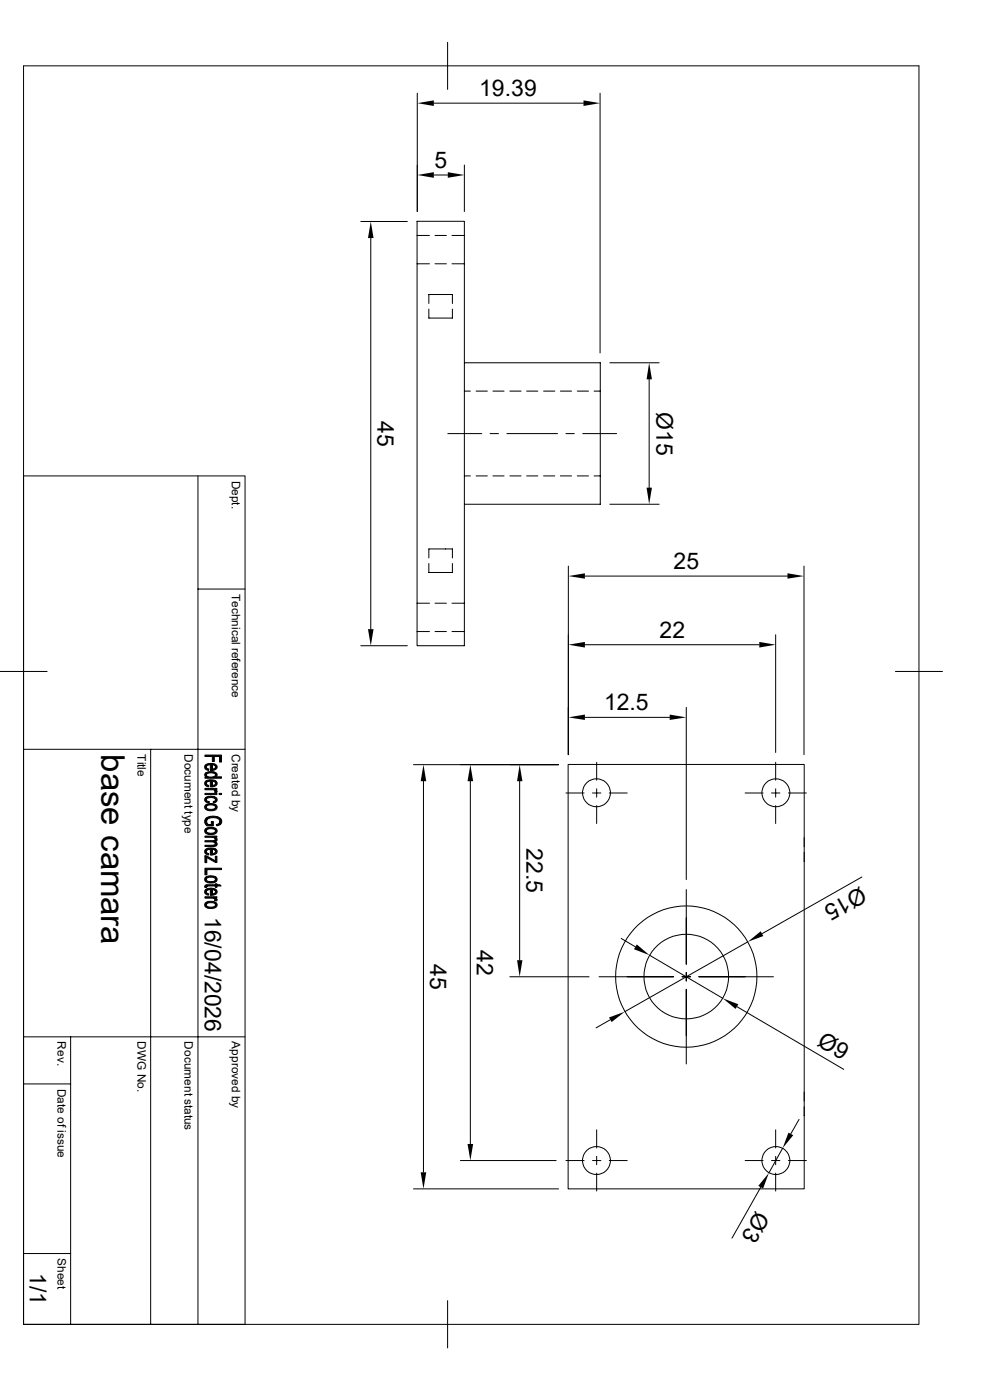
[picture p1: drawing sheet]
<svg xmlns="http://www.w3.org/2000/svg" width="210mm" height="297mm" viewBox="0 0 210 297" stroke-linecap="round" stroke-linejoin="round" font-family="sans-serif">
<g fill="none" stroke="#000" stroke-width=".21">
<path d="M5 14h189.9v267h-189.9zM88.5 19.8v25.1M95 9v10M127.3 19.8v55.1M92 21.9h31.8M92 37.1h3M98.5 35v9.9M76.5 47h9.9M78.7 50.5v83M88.5 46.9h10v90.1h-10zM88.5 56h2.6M88.5 50h2.6"/>
<path d="M92.3 56h2.4M92.3 50h2.4M95.9 56h2.6M95.9 50h2.6M91 65.6v1.9h5v-1.9M91 64.4v-1.9h5v1.9M98.5 77h28.8v30h-28.8M129.4 77h10.4M95 92h7.2M98.5 83h1.3M101 83h2.4M104 92h1.7"/>
<path d="M104.6 83h2.3M107.5 92h10.8M108.2 83h2.3M111.7 83h2.4M115.3 83h2.4M118.9 83h2.3M120.1 92h1.7M122.5 83h2.3M123.6 92h7.2M126 83h1.3M137.7 80.5v23M5 101h47v180h-47"/>
<path d="M42 101v180M91 119.5v2h5v-2M91 118.4v-1.9h5v1.9M98.5 101h1.3M101 101h2.4M104.6 101h2.3M108.2 101h2.3M111.7 101h2.4M115.3 101h2.4M118.9 101h2.3M122.5 101h2.3M126 101h1.3"/>
<path d="M129.4 107h10.4M42 125h10M76.5 137h9.9M88.5 134h2.6M88.5 128h2.6M92.3 134h2.4M92.3 128h2.4M95.9 134h2.6M95.9 128h2.6M120.6 120.1v40M124.1 122.2h42.9M124.1 136.8h37"/>
<path d="M164.5 134.7v24.9M170.6 120.1v40M0 142.5h10M5 159h47M32 159v122M124.1 152.2h18M145.6 150.1v36.5M189.9 142.5h10M87.7 162.2h30.8M89.8 165.7v83M99.8 165.7v77M110.2 165.7v38"/>
<path d="M120.1 168.2h3.8M120.5 162.2h50.1v90h-50.1zM125.7 168.2h1.8M126.6 161.7v3.8M126.6 167.3v1.8M126.6 170.9v3.8M129.2 168.2h3.9M158.1 168.2h3.8M163.7 168.2h1.7M164.5 161.7v3.8M164.5 167.3v1.8M164.5 170.9v3.8"/>
<path d="M167.3 168.2h3.8M170.6 177.7v1.9M131.8 199.1l3 1.8M145.6 188.7v15.9M158.6 199.8l-26.1 14.8M170.6 180.8v1.9M182.8 186.1l-21.1 12M5 220h47M15 220v61M108.2 207.2h16.8M127.1 207.2h15.8M129.5 216.3l-3.1 1.8"/>
<path d="M137.8 202.6l15.5 9.2M144.7 207.2h1.8M145.6 206.3v1.8M145.6 209.9v15.8M148.3 207.2h15.8M156.3 213.6l22.7 13.3M5 230h10M126.6 239.7v3.8M164.5 239.7v3.8M169.5 237.5l-1.7 3M170.6 231.7v1.9M170.6 234.8v1.9"/>
<path d="M87.7 252.2h30.8M97.7 246.2h20.3M120.1 246.2h3.8M125.7 246.2h1.8M126.6 245.3v1.8M126.6 248.9v3.8M129.2 246.2h3.9M158.1 246.2h3.8M161.4 251.9l-6.1 10.8M163.7 246.2h1.7M164.5 245.3v1.8M164.5 248.9v3.8"/>
<path d="M166 243.6l-2.9 5.2M167.3 246.2h3.8M5 265.9h10M95 275.9v10.1"/>
<circle cx="126.5" cy="168.2" r="2.97"/>
<circle cx="164.6" cy="168.2" r="2.97"/>
<circle cx="145.6" cy="207.2" r="15"/>
<circle cx="145.6" cy="207.2" r="9"/>
<circle cx="126.5" cy="246.2" r="2.97"/>
<circle cx="164.6" cy="246.2" r="2.97"/>
</g>
<g fill="#000" stroke="#000" stroke-width=".21">
<path d="M43.5 164.1l.3-.2v.9l-.3-.2z" fill-rule="evenodd"/>
<path d="M43.5 162.4l.3-.2v.7l.5 .3-.1 .2a.74 .74 0 0 1-.7-1z" fill-rule="evenodd"/>
<path d="M43.6 165.8l.2-.1v.7l.5 .2-.1 .3a.73 .73 0 0 1-.7-.3 .73 .73 0 0 1 .1-.8z" fill-rule="evenodd"/>
<path d="M43.6 169.3l.2-.2v.7l.6 .3v.2a.72 .72 0 0 1-.8-.2 .72 .72 0 0 1 0-.8z" fill-rule="evenodd"/>
<path d="M43.8 173.5v.8l.4 .6h.6v-.6h.5v.9l-1.4-.1a1.04 1.04 0 0 1-.1-1.6z" fill-rule="evenodd"/>
<path d="M45.6 177.6l.1 .5z" fill-rule="evenodd"/>
<path d="M43.8 162.2l.5-.2h1.1l.3 .2v.5l-.2-.4h-.5v1.1h-.4v-1.2l-.6 .2-.2 .3z" fill-rule="evenodd"/>
<path d="M43.8 165.7l.6-.3 .9 .1 .4 .2v.5l-.2-.4-.5-.1v1.2h-.4v-1.2l-.6 .2-.2 .3z" fill-rule="evenodd"/>
<path d="M45.2 170.1l.4-.2 .1-.2v.5l-.4 .1z" fill-rule="evenodd"/>
<path d="M43.8 170.7l.6-.2h.9l.4 .2v.5a1.29 1.29 0 0 0-1.9-.1v.1z" fill-rule="evenodd"/>
<path d="M43.8 175.7l.8-.2 .8 .1 .3 .1v.6a1.24 1.24 0 0 0-1.9 0z" fill-rule="evenodd"/>
<path d="M43.5 178.4h1.8l.3-.2 .1 .8-.2-.3-2-.1z" fill-rule="evenodd"/>
<path d="M43.5 168.3h2.5v.3h-2.5z" fill-rule="evenodd"/>
<path d="M43.5 167.3h2.5v.2h-.4v.4l-.4-.3h-1.7z" fill-rule="evenodd"/>
<path d="M43.5 177.4h2.5v.2h-.4v.3l-.3-.2-1.8-.1z" fill-rule="evenodd"/>
<path d="M45 162.3v.9h.2l.5-.4v-.6a.68 .68 0 0 1 .3 .8 .68 .68 0 0 1-.8 .4h-.2z" fill-rule="evenodd"/>
<path d="M43.8 163.9l.9-.2a.93 .93 0 0 1 1.3 .8l-.3 .3v-.4a1.29 1.29 0 0 0-1.9 0z" fill-rule="evenodd"/>
<path d="M45 165.7v.9h.2l.5-.3v-.6a.7 .7 0 0 1 .3 .8 .7 .7 0 0 1-.8 .4h-.2z" fill-rule="evenodd"/>
<path d="M45.6 167.5l.5 .3-.2 .3h-.4z" fill-rule="evenodd"/>
<path d="M43.8 169.1l.4-.1h.8a.77 .77 0 0 1 .9 .2 .77 .77 0 0 1 0 .9l-.2 .1v-.5a1.3 1.3 0 0 0-1.7-.4l-.2 .4z" fill-rule="evenodd"/>
<path d="M43.5 170.9l.3-.2v.5a1.26 1.26 0 0 0 1.7 .4l.2-.3v-.6a.7 .7 0 0 1 .3 .9 .7 .7 0 0 1-.8 .4h-.4a1.04 1.04 0 0 1-1.4-.8z" fill-rule="evenodd"/>
<path d="M43.5 175.9l.3-.2v.6a1.26 1.26 0 0 0 1.7 .3l.2-.3v-.6a.74 .74 0 0 1 .3 1 .74 .74 0 0 1-.9 .3 1.29 1.29 0 0 1-1.7-.7z" fill-rule="evenodd"/>
<path d="M45.7 177.7a.45 .45 0 0 1 .4 .5 .45 .45 0 0 1-.5 .4z" fill-rule="evenodd"/>
<path d="M43.5 179.3h1.9l.3-.2v-.5a.52 .52 0 0 1 .3 .7 .52 .52 0 0 1-.7 .3h-1.8z" fill-rule="evenodd"/>
<path d="M45.9 174.9l.5-.2 .3-.4v.7l-.7 .2z" fill-rule="evenodd"/>
<path d="M46.5 168.3h.5v.3h-.5z" fill-rule="evenodd"/>
<path d="M43.5 160.2h3.5v1.5h-.4v-1.2h-1.1v1h-.5v-1h-1.5z" fill-rule="evenodd"/>
<path d="M43.8 164.5a1.33 1.33 0 0 0 1.9-.1v.4h1.3v.3h-3.5v-.3h.3z" fill-rule="evenodd"/>
<path d="M43.8 173.5l1.2-.4 1 .1 .5 .2a.86 .86 0 0 1 .2 1.6v-.7a1.3 1.3 0 0 0-1.8-.8 .97 .97 0 0 0-1.1 .8z" fill-rule="evenodd"/>
<path d="M43.5 181.6l.3 .3 .1 1.1h-.4z" fill-rule="evenodd"/>
<path d="M43.5 187.9l.4-.2v.6h-.4z" fill-rule="evenodd"/>
<path d="M43.5 180.3l.3-.2v.7l.5 .3-.1 .3a.76 .76 0 0 1-.7-1.1z" fill-rule="evenodd"/>
<path d="M43.5 188.9l.3-.3v.8l.5 .3-.1 .2a.75 .75 0 0 1-.7-1z" fill-rule="evenodd"/>
<path d="M43.5 181.6h.3l1.9 1v.4l-1.9-1.1z" fill-rule="evenodd"/>
<path d="M43.8 180.1l.9-.2 .7 .1 .3 .1v.5l-.2-.3-.5-.1v1.2h-.4v-1.2l-.6 .1-.2 .4z" fill-rule="evenodd"/>
<path d="M43.8 186l.7-.2 1.1 .1 .1 .1v.6a1.24 1.24 0 0 0-1.9 0z" fill-rule="evenodd"/>
<path d="M43.8 188.6l.7-.2 .9 .1 .3 .1v.6l-.2-.4-.5-.1v1.2h-.4v-1.2l-.6 .1-.2 .4z" fill-rule="evenodd"/>
<path d="M43.8 191.4l.5-.2 1.2 .1 .2 .1v.6a1.27 1.27 0 0 0-1.8-.3l-.1 .3z" fill-rule="evenodd"/>
<path d="M45.7 181.7h.3v1.3h-.3z" fill-rule="evenodd"/>
<path d="M43.5 190.2h2.5v.3h-.4v.3l-.5-.3h-1.6z" fill-rule="evenodd"/>
<path d="M45 180.2l.1 .9 .5-.1 .1-.2v-.7a.71 .71 0 0 1 .3 .9 .71 .71 0 0 1-.9 .4h-.1z" fill-rule="evenodd"/>
<path d="M43.6 186.1l.2-.1v.6a1.26 1.26 0 0 0 1.7 .3l.2-.3v-.6a.74 .74 0 0 1 .3 .9 .74 .74 0 0 1-.9 .4h-.2a1.07 1.07 0 0 1-1.5-.9z" fill-rule="evenodd"/>
<path d="M45 188.7v1l.7-.3v-.8a.7 .7 0 0 1 .3 .9 .7 .7 0 0 1-.8 .4h-.2z" fill-rule="evenodd"/>
<path d="M45.6 190.5l.5 .3-.2 .3h-.4z" fill-rule="evenodd"/>
<path d="M43.5 191.6l.3-.2v.6a1.25 1.25 0 0 0 1.9 0v-.6a.72 .72 0 0 1 .3 .9 .72 .72 0 0 1-.9 .4h-.3a1.04 1.04 0 0 1-1.4-.8z" fill-rule="evenodd"/>
<path d="M43.9 187.7h1.8v-.2h.3v.2h.7l.2 .3h-.9v.3h-.3v-.3h-1.5l-.3 .1z" fill-rule="evenodd"/>
<path d="M43.5 184.2h3.5v.3h-3.1v1.1h-.4z" fill-rule="evenodd"/>
</g>
<g fill="#000">
<path d="M88.5 21.9l3.5-.6v1.2zM88.5 37.1l3.5-.6v1.2zM95 36.5l3.5 .6-3.5 .6zM123.8 21.3l3.5 .6-3.5 .6zM78.7 47l.5 3.5h-1.1zM137.7 77l.6 3.5h-1.1zM137.2 103.5h1.1l-.6 3.5zM78.1 133.5h1.1l-.5 3.5zM120.6 122.2l3.5-.6v1.2zM120.6 136.8l3.5-.6v1.2zM161.1 136.2l3.4 .6-3.4 .6zM167 121.6l3.6 .6-3.6 .6z"/>
<path d="M120.6 152.2l3.5-.6v1.1zM142.1 151.6l3.5 .6-3.5 .5zM89.8 162.2l.6 3.5h-1.2zM99.8 162.2l.6 3.5h-1.2zM110.2 162.2l.6 3.5h-1.1zM158.6 199.8l2.8-2.2 .5 1zM109.7 203.7h1.1l-.6 3.5zM129.2 215.9l3.3-1.3-2.7 2.2zM135.1 200.4l2.7 2.2-3.3-1.2zM153.3 211.8l3.3 1.3-.6 .9zM89.2 248.7h1.2l-.6 3.5zM99.2 242.7h1.2l-.6 3.5z"/>
<path d="M163.1 248.8l-1.2 3.3-1-.5zM167.3 240.3l1 .5-2.3 2.8z"/>
</g>
<text font-size="7" x="21.5" y="160" transform="rotate(90 21.5 160)">base camara</text>
<g font-size="4.9">
<text x="101.6" y="20.4">19.39</text>
<text x="92.2" y="35.7">5</text>
<text x="80.1" y="89.3" transform="rotate(90 80.1 89.3)">45</text>
<text x="139.3" y="87.4" transform="rotate(90 139.3 87.4)">Ø15</text>
<text x="142.9" y="120.7">25</text>
<text x="139.9" y="135.4">22</text>
<text x="128.1" y="150.7">12.5</text>
<text x="111.7" y="180" transform="rotate(90 111.7 180)">22.5</text>
<text x="182.5" y="188" transform="rotate(150 182.5 188)">Ø15</text>
<text x="43.5" y="194.5" transform="rotate(90 43.5 194.5)">16/04/2026</text>
<text x="101.2" y="201.6" transform="rotate(90 101.2 201.6)">42</text>
<text x="91.3" y="204.6" transform="rotate(90 91.3 204.6)">45</text>
<text x="173.1" y="221.7" transform="rotate(30 173.1 221.7)">Ø9</text>
<text x="160.4" y="256.7" transform="rotate(119 160.4 256.7)">Ø3</text>
<text x="6.3" y="270" transform="rotate(90 6.3 270)">1/1</text>
</g>
<g font-size="2.5">
<text x="49.2" y="102" transform="rotate(90 49.2 102)">Dept.</text>
<text x="49.2" y="126" transform="rotate(90 49.2 126)">Technical reference</text>
<text x="29.2" y="160" transform="rotate(90 29.2 160)">Title</text>
<text x="39.2" y="160" transform="rotate(90 39.2 160)">Document type</text>
<text x="49.2" y="160" transform="rotate(90 49.2 160)">Created by</text>
<text x="12.2" y="220.9" transform="rotate(90 12.2 220.9)">Rev.</text>
<text x="29.2" y="220.9" transform="rotate(90 29.2 220.9)">DWG No.</text>
<text x="39.2" y="220.9" transform="rotate(90 39.2 220.9)">Document status</text>
<text x="49.2" y="220.9" transform="rotate(90 49.2 220.9)">Approved by</text>
<text x="12.2" y="231" transform="rotate(90 12.2 231)">Date of issue</text>
<text x="12.2" y="266.9" transform="rotate(90 12.2 266.9)">Sheet</text>
</g>
</svg>
